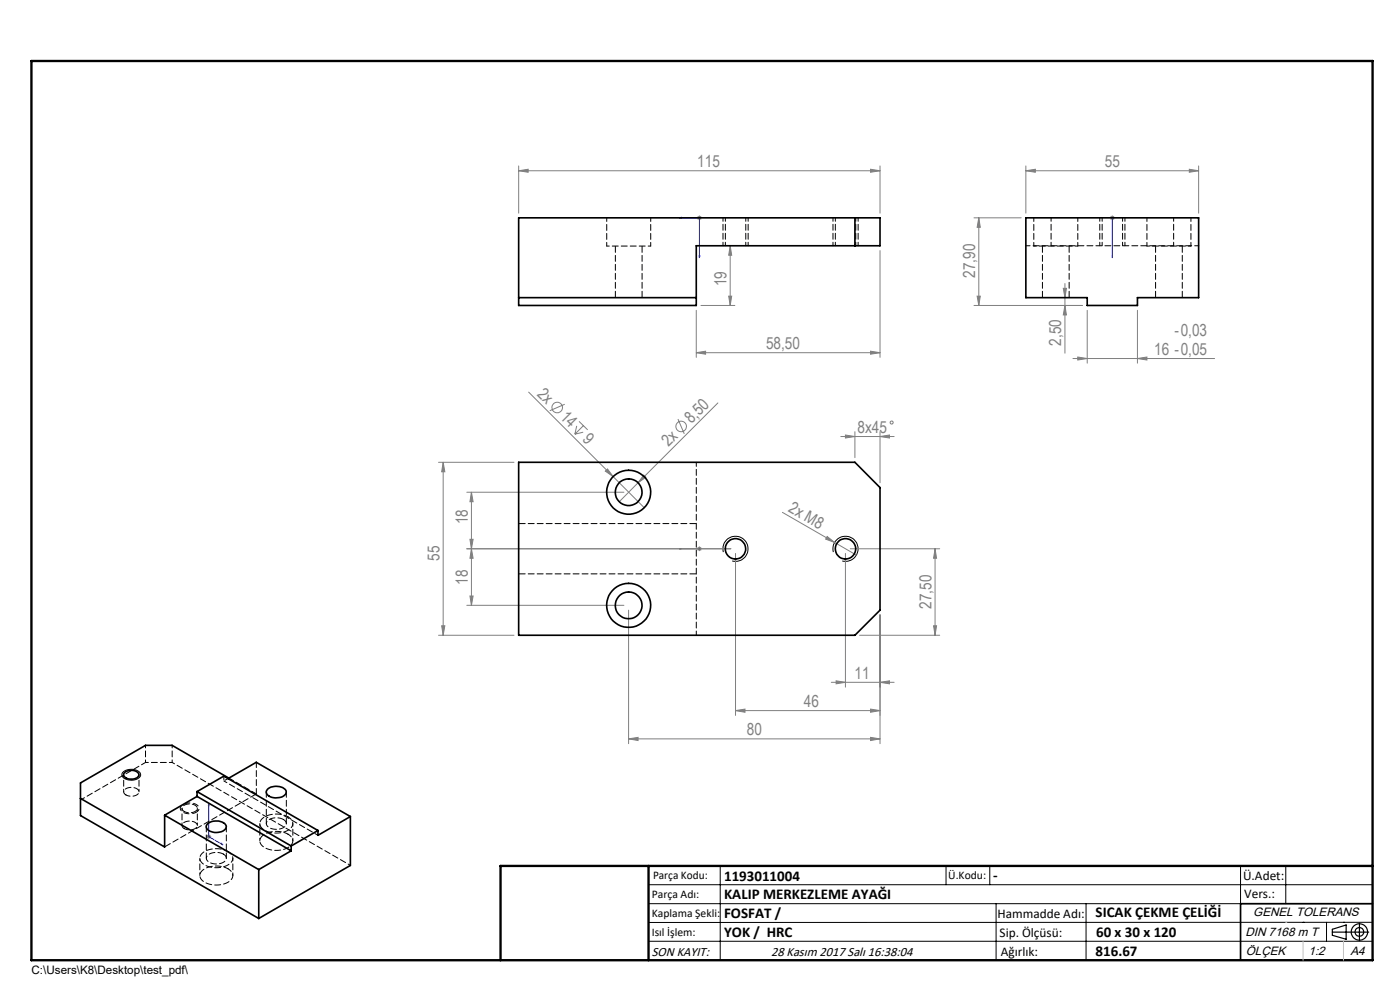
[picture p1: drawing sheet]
<svg xmlns="http://www.w3.org/2000/svg" width="297mm" height="210mm" viewBox="0 0 297 210" stroke-linecap="round" stroke-linejoin="round" font-family="sans-serif">
<g fill="none" stroke="#808080" stroke-width=".21">
<path d="M110 36.2l2-.3v.6zM110 35.2v10M110 36.2h76.7M184.7 35.9l2 .3-2 .3zM186.7 35.2v10M217.6 36.2l2-.3v.6zM217.6 36.2h36.7M217.6 35.2v10M252.3 35.9l2 .3-2 .3zM254.3 35.2v10M147.8 46.2h1.1M148 45.9l.7 .7"/>
<path d="M148.4 45.7v1M148.7 45.9l-.7 .7M154.9 52.1v12.7M154.9 52.1l.3 2h-.6zM186.7 53.2v22.6M206.6 46.2h10M207.6 46.2l.4 2h-.7zM207.6 46.2v18.6M235.5 46.2h1M235.6 45.9l.7 .7M236 45.7v1M236.3 45.9l-.7 .7"/>
<path d="M147.7 74.8l2-.3v.6zM147.7 65.8v10M147.7 74.8h39M148.7 64.8h7.2M154.6 62.8h.6l-.3 2zM184.7 74.5l2 .3-2 .3zM207.3 62.8h.7l-.4 2zM225.6 61.2h.6l-.3 1.9zM225.9 64.8l.3 2h-.6zM225.9 60.1v14.8M227.6 76.1h30.1M228.6 75.7l2 .4-2 .3z"/>
<path d="M229.6 64.8h-23M230.6 65.8v11.2M241.3 76.1l2-.4v.7zM241.3 65.8v11.2M93 98.1h16M94 98.1l.4 2h-.7zM94 98.1v36.7M112.1 83.2l24.6 24.5M119.8 85.8l-3.2 1.3M122.3 90.3l-.3 1.8M122.8 89.4l1.9 1.8M123.7 91.7l-1.7 .4"/>
<path d="M123.8 90.3l-1.8 1.8M128.9 99.5l1.2 1.6-1.7-1.2zM143.8 88.9l1.4 3.1M152.3 85.5l-16.9 16.9M178.4 92.6h11.3M179.4 92.3l2 .3-2 .3zM181.4 91.6v5.5M186.7 92.6l2-.3v.6zM186.7 91.6v10.8M99 104.4h33.4M99.7 114.4h.7l-.4 2zM100 116.4l.4 2h-.7z"/>
<path d="M100 104.4l.4 2h-.7zM100 104.4v24M135.4 102.4l-4 4M136.6 100.8l.4 .4-1.6 1.2zM148 116.1l.7 .7M148.4 115.9v1M148.7 116.1l-.7 .7M155 116.4h-56M156 117.4v34.4M166 108.7l15.7 9M175.5 113.8l1.6 1.3-1.9-.7zM179.4 117.4v28.4"/>
<path d="M180.4 116.4h19M198.4 116.4l.3 2h-.7zM198.4 116.4v18.4M93 134.8h16M93.7 132.7h.7l-.4 2.1zM99 128.4h33.4M99.7 126.4h.7l-.4 2zM133.3 129.4v28.4M182.4 134.8h17M186.7 130.4v27.4M198 132.7h.7l-.3 2.1zM133.3 156.7l2.1-.3v.7z"/>
<path d="M133.3 156.7h53.4M156 150.7l2-.3v.7zM156 150.7h30.7M176.4 144.7h13.3M177.4 144.4l2 .3-2 .4zM184.7 156.4l2 .3-2 .4zM184.7 150.4l2 .3-2 .4zM186.7 144.7l2-.3v.7zM43.8 177.5h1M43.9 177.1l.7 .7M44.3 177v1M44.6 177.1l-.7 .7"/>
<circle cx="118.2" cy="86.4" r="1.11"/>
<circle cx="144.5" cy="90.5" r="1.13"/>
<circle cx="189.2" cy="89.6" r=".32"/>
</g>
<g fill="none" stroke="#000" stroke-width=".21">
<path d="M153.5 117.1a2.66 2.66 0 0 1 2.3-3.3 2.66 2.66 0 0 1 2.9 2.9 2.66 2.66 0 0 1-3.4 2.3M176.8 117.1a2.67 2.67 0 0 1 2.3-3.4 2.67 2.67 0 0 1 2.9 2.9 2.67 2.67 0 0 1-3.3 2.4M26.2 163.7a2.58 2.58 0 0 1 3.6 .5 1.39 1.39 0 0 1-1.5 1.3 1.91 1.91 0 0 1-2.4-1.2zM137.6 187.7h153.6M137.6 191.7h153.6M137.6 199.7h153.6M152.8 183.7v20M200.7 183.7v4M210 183.7v4M211.3 191.7v12M230.4 191.7v12M263.2 183.7v20"/>
<path d="M272.8 183.7v8M276.4 195.6h.1M281.4 195.6v4.1M285 195.6h.1M291.2 195.6l-153.6 .1"/>
</g>
<path d="M41.7 172.3a2.56 2.56 0 0 1-3.4-.7 1.73 1.73 0 0 1 2.2-1.3 1.43 1.43 0 0 1 1.7 1.4l-.5 .6" fill="none" stroke="#000" stroke-width=".21" stroke-dasharray="1.3 .6" stroke-dashoffset=".4" stroke-linecap="butt"/>
<g fill="none" stroke="#000" stroke-width=".25">
<path d="M282.6 197.7h7.8M282.6 197.1l3-.9v3l-3-.8zM288.4 195.8v3.8M106.2 203.7h185"/>
<circle cx="288.4" cy="197.7" r="1.74"/>
<circle cx="288.4" cy="197.7" r=".93"/>
</g>
<g fill="none" stroke="#00f" stroke-width=".21">
<path d="M144.1 46.2l.4-.1v.2zM144.1 46.2h4.3v8.5M148.3 54.2h.2l-.1 .5zM236 46.1v.2zM236 54.7v-.5v.5M236 46.2h.1M236 46.2v8.5M144.1 116.4h.4h-.4M144.1 116.4h4.3M148.3 116.4h.2zM148.4 116.4h.1M44.3 170.6v.3l-.1-.1z"/>
<path d="M44.3 170.6v6.9l3 1.7M47 179l.3 .2-.3-.1z"/>
</g>
<path d="M153.4 46.2v5.9M158.7 52.1v-5.9M176.7 46.2v5.9M182 52.1v-5.9M233.3 46.2v5.9M238.6 52.1v-5.9" fill="none" stroke="#000" stroke-width=".21" stroke-dasharray="1.3 .6" stroke-dashoffset=".5"/>
<path d="M291.2 191.7h-28v12" fill="none" stroke="#000" stroke-width=".35"/>
<path d="M6.7 12.9h284.5v190.8h-284.5zM137.6 183.7v20M291.2 183.7h-185v20" fill="none" stroke="#000" stroke-width=".5"/>
<path d="M276.4 199.7v4M285 199.7v4" fill="none" stroke="#c0c0c0" stroke-width=".21"/>
<path d="M272.8 195.6h.1" fill="none" stroke="#c0c0c0" stroke-width=".25"/>
<g fill="#00f">
<path d="M144.1 46.2l.4-.1v.2zM148.3 54.2h.2l-.1 .5z"/>
<path d="M47 179l.3 .2-.3-.1zM44.3 170.6v.3l-.1-.1z"/>
<path d="M236 46.1v.2zM236 54.2v.5z"/>
<path d="M144.1 116.4h.4zM148.3 116.4h.2z"/>
</g>
<g fill="#808080">
<path d="M128.9 99.5l1.2 1.6-1.7-1.2z"/>
<path d="M175.5 113.8l1.6 1.3-1.9-.7z"/>
<path d="M136.6 100.8l.4 .4-1.6 1.2z"/>
<path d="M184.7 35.9l2 .3-2 .3zM110 36.2l2-.3v.6z"/>
<path d="M252.3 35.9l2 .3-2 .3zM217.6 36.2l2-.3v.6z"/>
<path d="M177.4 144.4l2 .3-2 .4zM186.7 144.7l2-.3v.7zM133.3 156.7l2.1-.3v.7zM184.7 156.4l2 .3-2 .4z"/>
<path d="M241.3 76.1l2-.4v.7zM228.6 75.7l2 .4-2 .3zM184.7 150.4l2 .3-2 .4zM156 150.7l2-.3v.7zM186.7 92.6l2-.3v.6zM179.4 92.3l2 .3-2 .3z"/>
<path d="M184.7 74.5l2 .3-2 .3zM147.7 74.8l2-.3v.6z"/>
<path d="M154.6 62.8h.6l-.3 2zM154.9 52.1l.3 2h-.6z"/>
<path d="M93.7 132.7h.7l-.4 2.1zM94 98.1l.4 2h-.7zM99.7 114.4h.7l-.4 2zM100 104.4l.4 2h-.7z"/>
<path d="M207.6 46.2l.4 2h-.7zM207.3 62.8h.7l-.4 2zM198.4 116.4l.3 2h-.7zM198 132.7h.7l-.3 2.1zM100 116.4l.4 2h-.7zM99.7 126.4h.7l-.4 2z"/>
<path d="M225.6 61.2h.6l-.3 1.9zM225.9 64.8l.3 2h-.6z"/>
</g>
<g fill="none" stroke="#000" stroke-width=".35">
<path d="M110 46.2h76.7v5.9h-39v12.7h-37.7zM181.4 46.2v5.9M217.6 46.2h36.7v16.9h-13v1.7h-10.7v-1.7h-13zM110 63.1h37.7M110 98.1h71.4l5.3 5.3v26l-5.3 5.4h-71.4zM17.1 169.4l17.8 10.3v-6.8M26.4 164a2.04 2.04 0 0 1 3.1 .3 1.66 1.66 0 0 1-2.3 .9 .9 .9 0 0 1-.8-1.2zM34.9 172.9l20 11.6M41.8 168.9l-6.9 4M41.8 168.9l20 11.6M41.8 167.9v1M41.8 167.9l20 11.5"/>
<path d="M41.8 167.9l5.7-3.3 20 11.6M44.1 174.7a2.93 2.93 0 0 1 3.8 .4 1.22 1.22 0 0 1-1.2 1.4 2.55 2.55 0 0 1-2.9-.9v-.5zM48.4 165.2l6-3.5 19.9 11.5M48.5 165.1l-12-7h-5.6l-13.8 8v6.9l37.8 21.8M56.7 167.5a2.82 2.82 0 0 1 4 .3 1.54 1.54 0 0 1-1.9 1.4 1.84 1.84 0 0 1-2.3-1.3zM61.8 179.4v1.1M67.5 176.2l-5.7 3.2M74.3 173.2l-6.8 4v-1M74.3 173.2v10.4l-19.4 11.2M54.9 184.5v10.3M61.8 180.5l-6.9 4"/>
<circle cx="133.4" cy="104.4" r="2.83"/>
<circle cx="133.4" cy="104.4" r="4.7"/>
<circle cx="156" cy="116.4" r="2.16"/>
<circle cx="179.4" cy="116.4" r="2.17"/>
<circle cx="133.3" cy="128.4" r="2.84"/>
<circle cx="133.4" cy="128.4" r="4.7"/>
</g>
<g fill="none" stroke="#000" stroke-width=".21" stroke-dasharray="1.3 .6" stroke-dashoffset=".7">
<path d="M128.7 52.2h9.3M219.3 52.2h9.3M243.3 52.2h9.3M30.9 158.1v3.6M26.2 164.3v3.7M29.5 168v-3.7M30.9 161.7h5.6M36.5 161.7v-3.6M38.6 171.5v3.6M41.9 175.1v-3.6M55.1 174.7v3.7M62.1 178.4v-3.7"/>
<path d="M42.4 182v3.7M49.4 185.7v-3.7M74.4 183.6l-37.9-21.9"/>
</g>
<g fill="none" stroke="#000" stroke-width=".21" stroke-dasharray="1.3 .6" stroke-dashoffset=".5">
<path d="M128.7 46.2v6M138 52.2v-6M153.9 46.2v5.9M158.2 52.1v-5.9M177.2 46.2v5.9M181.5 52.1v-5.9M219.3 46.2v6M223 52.1v-5.9M228.6 52.2v-6M233.8 46.2v5.9M238.1 52.1v-5.9M243.3 46.2v6"/>
<path d="M249 46.2v5.9M252.6 52.2v-6M47.5 164.6v1.1M48.4 165.1l-.9 .6M67.5 177.2l-20-11.5"/>
</g>
<path d="M130.5 52.2v10.9M221.1 52.2v10.9M245.1 52.2v10.9M136.2 63.1v-10.9M226.8 63.1v-10.9M250.8 63.1v-10.9M110 111.1h37.7M147.7 121.7h-37.7M54.4 168.4l-19.5 11.2" fill="none" stroke="#000" stroke-width=".21" stroke-dasharray="1.3 .6" stroke-dashoffset="-.1"/>
<path d="M217.6 52.1h36.7M147.7 98.1v36.6M26.7 168.6a2.11 2.11 0 0 0 2.8-.5 1.56 1.56 0 0 0-2.2-1 .87 .87 0 0 0-.9 .4 .87 .87 0 0 0 .1 1l.2 .1M39.1 172.1a2.11 2.11 0 0 0 2.7-.5 1.56 1.56 0 0 0-2.1-1 .87 .87 0 0 0-.9 .4 .87 .87 0 0 0 .1 1l.2 .1M39.1 175.8a2.11 2.11 0 0 0 2.7-.6 1.56 1.56 0 0 0-2.1-1 .87 .87 0 0 0-.9 .4 .87 .87 0 0 0 .1 1l.2 .2M61.1 173.3a1.56 1.56 0 0 1 1 1.6 1.56 1.56 0 0 1-1.3 1.4 4.7 4.7 0 0 1-5.5-1 1.65 1.65 0 0 1 1.3-2.3 5.5 5.5 0 0 1 4.5 .3M61.1 176.9a1.56 1.56 0 0 1 1 1.6 1.56 1.56 0 0 1-1.3 1.4 4.7 4.7 0 0 1-5.5-.9 1.65 1.65 0 0 1 1.3-2.3 5.5 5.5 0 0 1 4.5 .2M48.4 180.6a1.56 1.56 0 0 1 1 1.6 1.56 1.56 0 0 1-1.3 1.4 4.7 4.7 0 0 1-5.6-1 1.65 1.65 0 0 1 1.4-2.2 5.5 5.5 0 0 1 4.5 .2M48.4 184.3a1.56 1.56 0 0 1 1 1.6 1.56 1.56 0 0 1-1.3 1.4 4.7 4.7 0 0 1-5.6-1 1.65 1.65 0 0 1 1.4-2.2 5.5 5.5 0 0 1 4.5 .2" fill="none" stroke="#000" stroke-width=".21" stroke-dasharray="1.3 .6" stroke-dashoffset=".4"/>
<path d="M60.1 173.8a2.8 2.8 0 0 0-3.6 .6 1.31 1.31 0 0 0 1.4 1.5 2.39 2.39 0 0 0 2.8-1.1v-.4l-.6-.6M47.4 181.2a2.8 2.8 0 0 0-3.6 .6 1.31 1.31 0 0 0 1.4 1.4 2.39 2.39 0 0 0 2.8-1v-.5l-.6-.5" fill="none" stroke="#000" stroke-width=".21" stroke-dasharray="1.3 .6"/>
<path d="M43.8 175.3v6.7M54.4 161.7v6.7M54.4 168.4l-5.9-3.4M56.5 168v6.7M60.7 174.7v-6.7M48 182v-6.7" fill="none" stroke="#000" stroke-width=".21" stroke-dasharray="1.3 .6" stroke-dashoffset=".1"/>
<path d="M30.9 161.7l-13.8 8" fill="none" stroke="#000" stroke-width=".21" stroke-dasharray="1.3 .6" stroke-dashoffset=".3"/>
<g font-size="3.5" fill="#808080">
<text x="147.9" y="35.4">115</text>
<text x="234.4" y="35.4">55</text>
<text x="206.9" y="58.9" transform="rotate(-90 206.9 58.9)">27,90</text>
<text x="154.1" y="60.7" transform="rotate(-90 154.1 60.7)">19</text>
<text x="249.2" y="71.3">-0,03</text>
<text x="162.5" y="74">58,50</text>
<text x="225.1" y="73.3" transform="rotate(-90 225.1 73.3)">2,50</text>
<text x="244.9" y="75.2">16 -0,05</text>
<text x="113.8" y="83.7" transform="rotate(45 113.8 83.7)">2x</text>
<text x="118.7" y="88.6" transform="rotate(45 118.7 88.6)">14</text>
<text x="123.5" y="93.4" transform="rotate(45 123.5 93.4)">9</text>
<text x="141.8" y="94.8" transform="rotate(-45 141.8 94.8)">2x</text>
<text x="146.7" y="90" transform="rotate(-45 146.7 90)">8,50</text>
<text x="181.9" y="91.8">8x45</text>
<text x="99.3" y="111.2" transform="rotate(-90 99.3 111.2)">18</text>
<text x="167.1" y="108.4" transform="rotate(30 167.1 108.4)">2x M8</text>
<text x="93.3" y="119" transform="rotate(-90 93.3 119)">55</text>
<text x="99.3" y="124.1" transform="rotate(-90 99.3 124.1)">18</text>
<text x="197.6" y="129.2" transform="rotate(-90 197.6 129.2)">27,50</text>
<text x="181.3" y="143.9">11</text>
<text x="170.5" y="149.9">46</text>
<text x="158.5" y="155.9">80</text>
</g>
<g font-size="3.2">
<text x="153.6" y="186.8">1193011004</text>
<text x="153.6" y="190.8">KALIP MERKEZLEME AYAĞI</text>
<text x="210.7" y="186.6">-</text>
<text x="153.6" y="194.8">FOSFAT /</text>
<text x="232.4" y="194.5">SICAK ÇEKME ÇELİĞİ</text>
<text x="153.6" y="198.8">YOK / HRC</text>
<text x="232.4" y="202.8">816.67</text>
<text x="232.5" y="198.8">60 x 30 x 120</text>
</g>
<g font-size="2.8">
<text x="263.7" y="186.7">Ü.Adet:</text>
<text x="263.9" y="190.5">Vers.:</text>
<text x="211.6" y="194.8">Hammadde Adı:</text>
<text x="138.3" y="202.8">SON KAYIT:</text>
<text x="163.6" y="202.8">28 Kasım 2017 Salı 16:38:04</text>
<text x="212.1" y="198.7">Sip. Ölçüsü:</text>
<text x="212.3" y="202.7">Ağırlık:</text>
</g>
<g font-size="2.6">
<text x="265.9" y="194.4">GENEL TOLERANS</text>
<text x="264.2" y="198.5">DIN 7168 m T</text>
<text x="264.3" y="202.6">ÖLÇEK</text>
<text x="277.6" y="202.6">1:2</text>
<text x="286.5" y="202.6">A4</text>
</g>
<g font-size="2.5">
<text x="138.3" y="190.5">Parça Adı:</text>
<text x="138.5" y="186.5">Parça Kodu:</text>
<text x="201.2" y="186.5">Ü.Kodu:</text>
<text x="138.3" y="194.5">Kaplama Şekli:</text>
<text x="138.3" y="198.6">Isıl İşlem:</text>
<text x="6.7" y="206.7">C:\Users\K8\Desktop\test_pdf\</text>
</g>
</svg>
